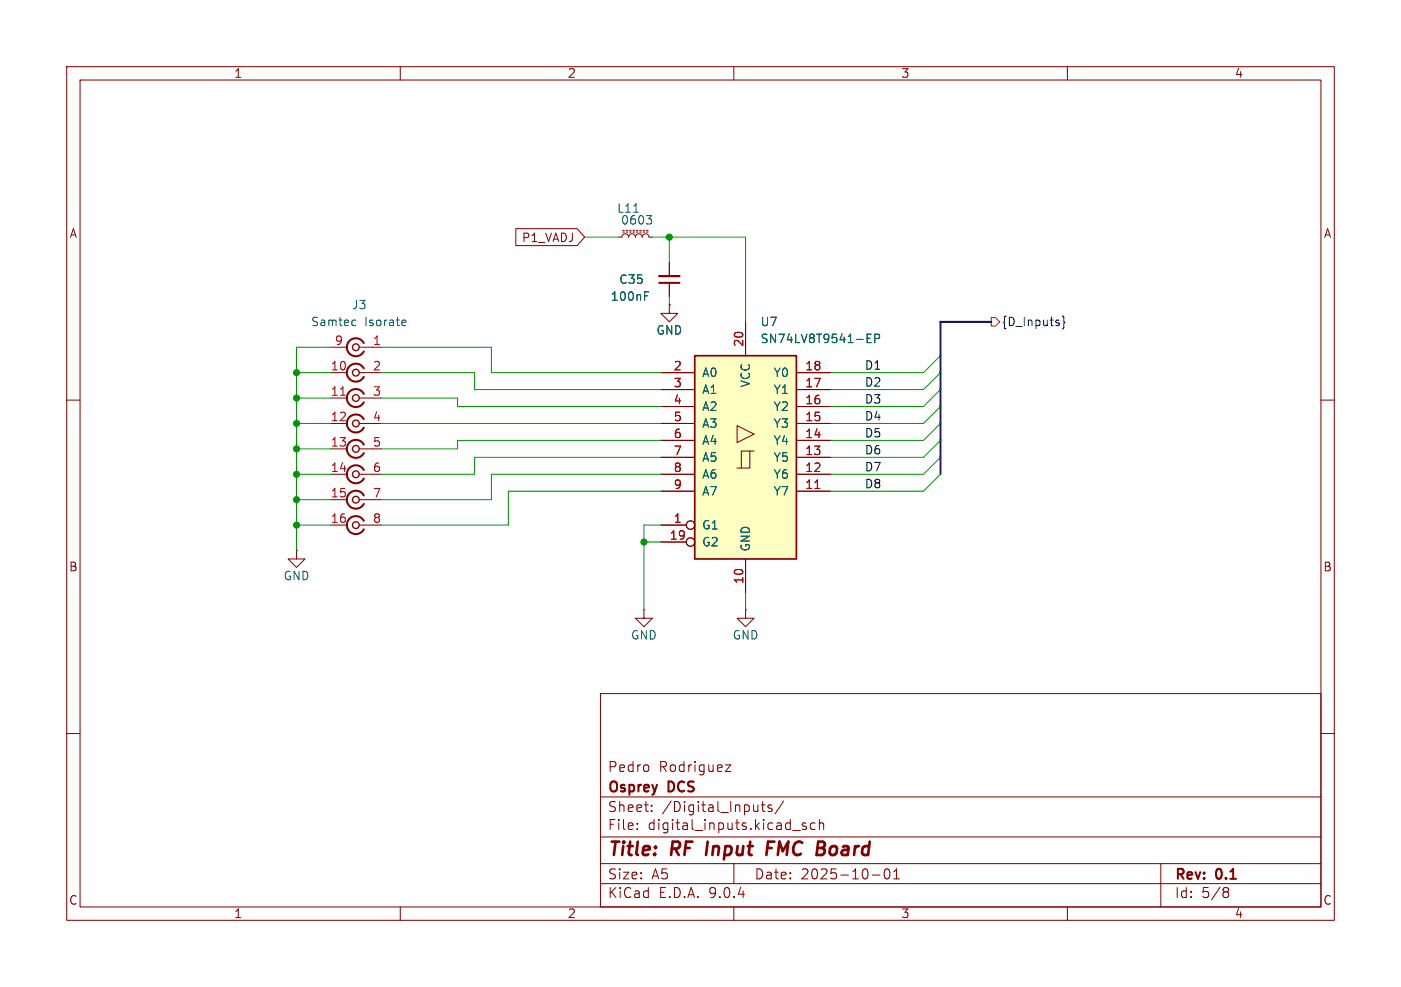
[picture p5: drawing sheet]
<svg xmlns="http://www.w3.org/2000/svg" width="210mm" height="148mm" viewBox="0 0 210 148" stroke-linecap="round" stroke-linejoin="round" font-family="sans-serif">
<g fill="none" stroke="#840000" stroke-width=".15">
<path d="M10 10h190v128h-190zM12 12h186v124h-186zM60 10v2M110 10v2M160 10v2M92.7 35.6h.5a.51 .51 0 0 1 .5-.5 .51 .51 0 0 1 .5 .5 .51 .51 0 0 1 .5-.5 .51 .51 0 0 1 .5 .5 .51 .51 0 0 1 .6-.5 .51 .51 0 0 1 .5 .5 .51 .51 0 0 1 .5-.5 .51 .51 0 0 1 .5 .5h.5M93.3 34.8h.3M93.3 34.5h.3M93.9 34.8h.2M93.9 34.5h.2M94.4 34.8h.2M94.4 34.5h.2"/>
<path d="M94.9 34.8h.2M94.9 34.5h.2M95.4 34.8h.2M95.4 34.5h.2M95.9 34.8h.2M95.9 34.5h.2M96.4 34.8h.2M96.4 34.5h.2M96.9 34.8h.3M96.9 34.5h.3M100.3 39.4v2M100.3 45.7v1.3h-1.2l1.2 1.3 1.3-1.3h-1.3"/>
<path d="M100.3 45.7h.1M100.3 42.4v2.1M10 60h2M198 60h2M96.5 91.4v1.3h1.3l-1.3 1.3-1.3-1.3h1.3M96.5 91.4h.1M111.8 91.4v1.3h1.2l-1.2 1.3-1.3-1.3h1.3M111.8 91.4h.1M10 110h2M90 104h108v32h-108zM90 119.5h108M97.2 114.8v.7"/>
<path d="M108.7 114.7h.8l-.8 1h.8M198 110h2M60 136v2M90 132.5h108M90 129.5h108M90 125.5h108M95.5 124.2v.2M95.5 123.5v.1M97.7 121.5v.2M97.7 120.8v.1M110 136v2M110 129.5v3"/>
<path d="M114.1 120.7h.6M114.3 120.2v1.3l.1 .1 .3 .1M115.7 120.8l-.4-.1-.2 .2 .1 .2 .5 .2v.3h-.6M117.5 120.1l-1.3 1.9M118.8 124.5h1.2M120.8 123.5l-.3-.1-.3 .2 .1 .2 .5 .2v.3h-.6M122.2 123.5l-.5-.1-.2 .3v.4l.1 .2h.6M122.8 123.5a.37 .37 0 0 1 .7 .1v.8M122.8 122.9v1.5M130.8 131.2h1.1M132.7 130.4l.3-.1a.94 .94 0 0 1 0 1.5h-.1a.91 .91 0 0 1-.2-1.4zM134 131.8h.8"/>
<path d="M134 130.7l.4-.4v1.5M160 136v2M174 129.5v6.5M183.6 133.1l.4 .1 .2 .2-.1 .2-.2 .1M183.6 133.7h.3M183.9 133.7l.2 .2 .1 .4-.2 .2-.4 .1"/>
</g>
<path d="M106.1 126.2l-.3 2M115 127.2h.7M116.1 126.2h-1l-.2 2" fill="none" stroke="#840000" stroke-width=".4"/>
<path d="M95 31.8h.7M96.9 32.3h.8l-.4 .5M97.4 32.8l.3 .3v.3l-.3 .2M96.6 44.4h.5M96.6 43.8h.6" fill="none" stroke="#006464" stroke-width=".15"/>
<path d="M98.8 42.4h3.1" fill="none" stroke="#840000" stroke-width=".3"/>
<path d="M98.8 41.4h3.1" fill="none" stroke="#840000" stroke-width=".33"/>
<path d="M104.1 53.3h15.3v30.5h-15.3z" fill="#ffffc2"/>
<g fill="none" stroke="#840000" stroke-width=".15">
<path d="M77.3 34.3h9.2l1.1 1.3-1.1 1.2h-9.2zM100.3 39.4v2M49.5 55.9h2.6M49.5 52.1h2.6M49.5 59.7h2.6M53.8 55.9h2.1M53.8 52.1h3.3M53.8 59.7h2.1M99.1 55.9h5M99.1 58.4h5M100.3 45.7h.1M100.3 42.4v2.1"/>
<path d="M111.8 48.3v5M119.4 55.9h5.1M119.4 58.4h5.1M49.5 63.5h2.6M49.5 71.1h2.6M49.5 78.7h2.6M49.5 67.3h2.6M49.5 74.9h2.6M53.8 63.5h2.1M53.8 71.1h2.1M53.8 78.7h2.1M53.8 67.3h2.1"/>
<path d="M53.8 74.9h2.1M99.1 61h5M99.1 63.5h5M99.1 66h5M99.1 68.6h5M99.1 71.1h5M99.1 73.7h5M99.1 78.7h3.8M110.5 63.8l2.5 1.3-2.5 1.3zM112.4 67.6h-1.3v2.6M113 67.6h-.6v2.6h-1.9M119.4 61h5.1"/>
<path d="M119.4 63.5h5.1M119.4 66h5.1M119.4 68.6h5.1M119.4 71.1h5.1M119.4 73.7h5.1M44.4 82.6v1.2h1.3l-1.3 1.3-1.2-1.3h1.2M44.4 82.6h.1M99.1 81.3h3.8M111.8 83.8v5.1"/>
<circle cx="103.5" cy="78.7" r=".63"/>
<circle cx="103.5" cy="81.3" r=".63"/>
</g>
<path d="M104.1 53.3h15.3v30.5h-15.3z" fill="none" stroke="#840000" stroke-width=".25"/>
<path d="M51 59.3h.8M122.2 73.2h.7" fill="none" stroke="#a90000" stroke-width=".15"/>
<path d="M53 48l.3 .1M53.3 48.8h-.3M60.4 48l.4 .1v.2l-.6 .1M60.8 48.8h-.4M96.6 44.4h.5M96.6 43.8h.6M130 50.7h.4M130 51.4h.6M130 50.1h.6M131.1 50.8l.6-.1 .2-.2-.1-.3-.2-.1h-.5v1.3" fill="none" stroke="#006464" stroke-width=".15"/>
<g fill="none" stroke="#840000" stroke-width=".2">
<circle cx="53.3" cy="55.9" r=".51"/>
<circle cx="53.3" cy="52.1" r=".51"/>
<circle cx="53.3" cy="59.7" r=".51"/>
<circle cx="53.3" cy="63.5" r=".51"/>
<circle cx="53.3" cy="74.9" r=".51"/>
<circle cx="53.3" cy="67.3" r=".51"/>
<circle cx="53.3" cy="71.1" r=".51"/>
<circle cx="53.3" cy="78.7" r=".51"/>
</g>
<path d="M52 52.1a1.35 1.35 0 0 0 1 1.3 1.35 1.35 0 0 0 1.5-.7M54.5 51.4a1.35 1.35 0 0 0-1.5-.6 1.35 1.35 0 0 0-1 1.3M54.5 55.2a1.35 1.35 0 0 0-2-.4 1.35 1.35 0 0 0 0 2.1 1.35 1.35 0 0 0 2-.4M54.5 59.1a1.35 1.35 0 0 0-2-.5 1.35 1.35 0 0 0 0 2.1 1.35 1.35 0 0 0 2-.4M52 63.5a1.35 1.35 0 0 0 1 1.3 1.35 1.35 0 0 0 1.5-.7M52 74.9a1.35 1.35 0 0 0 1 1.3 1.35 1.35 0 0 0 1.5-.6M54.5 62.9a1.35 1.35 0 0 0-1.5-.7 1.35 1.35 0 0 0-1 1.3M54.5 66.7a1.35 1.35 0 0 0-2-.4 1.35 1.35 0 0 0 0 2.1 1.35 1.35 0 0 0 2-.5M54.5 70.5a1.35 1.35 0 0 0-2-.4 1.35 1.35 0 0 0 0 2.1 1.35 1.35 0 0 0 2-.4M54.5 74.3a1.35 1.35 0 0 0-1.5-.7 1.35 1.35 0 0 0-1 1.3M54.5 78.1a1.35 1.35 0 0 0-2-.4 1.35 1.35 0 0 0 0 2.1 1.35 1.35 0 0 0 2-.4" fill="none" stroke="#840000" stroke-width=".3"/>
<path d="M159.2 47.4l.3 .2v.6l.1 .2-.1 .1v.6l-.3 .2" fill="none" stroke="#000084" stroke-width=".15"/>
<path d="M148.6 47.6h.6l.7 .7-.7 .6h-.6z" fill="none" stroke="#725600" stroke-width=".15"/>
<path d="M148.6 48.3h-7.6v22.8" fill="none" stroke="#000084" stroke-width=".3"/>
<g fill="none" stroke="#009600" stroke-width=".15">
<path d="M87.6 35.6h5.1M97.8 35.6h14v12.7M100.3 35.6v3.8M44.4 55.9h5.1M44.4 59.7h5.1M49.5 52.1h-5.1v30.5M57.1 55.9h14v2.5h28M57.1 52.1h16.6v3.8h25.4M57.1 59.7h11.5v1.3h30.5M100.3 44.5v1.2M141 53.3l-2.6 2.6h-13.9M141 58.4l-2.6 2.6h-13.9"/>
<path d="M141 55.9l-2.6 2.5h-13.9M44.4 71.1h5.1M44.4 74.9h5.1M44.4 78.7h5.1M44.4 63.5h5.1M44.4 67.3h5.1M57.1 63.5h42M99.1 68.6h-28v2.5h-14M99.1 71.1h-25.4v3.8h-16.6M99.1 73.7h-22.9v5h-19.1M99.1 78.7h-2.6v12.7M99.1 66h-30.5v1.3h-11.5"/>
<path d="M141 68.6l-2.6 2.5h-13.9M141 61l-2.6 2.5h-13.9M141 66l-2.6 2.6h-13.9M141 63.5l-2.6 2.5h-13.9M141 71.1l-2.6 2.6h-13.9M96.5 81.3h2.6M111.8 88.9v2.5"/>
</g>
<g fill="#009600" stroke="#009600" stroke-width=".15">
<circle cx="96.5" cy="81.3" r=".46"/>
<circle cx="100.3" cy="35.6" r=".46"/>
<circle cx="44.4" cy="78.7" r=".46"/>
<circle cx="44.4" cy="67.3" r=".46"/>
<circle cx="44.4" cy="74.9" r=".46"/>
<circle cx="44.4" cy="63.5" r=".46"/>
<circle cx="44.4" cy="71.1" r=".46"/>
<circle cx="44.4" cy="59.7" r=".46"/>
<circle cx="44.4" cy="55.9" r=".46"/>
</g>
<g font-size="2.8" fill="#840000">
<text x="91" y="128.9">Title:</text>
<text x="100.7" y="128.9">RF</text>
<text x="106.7" y="128.9">Input</text>
<text x="116.6" y="128.9">FMC</text>
<text x="124.9" y="128.9">Board</text>
</g>
<g font-size="2.1" fill="#840000">
<text x="91" y="119.2">Osprey</text>
<text x="91" y="116">Pedro</text>
<text x="98.7" y="116">Rodriguez</text>
<text x="100.3" y="119.2">DCS</text>
<text x="91" y="124.7">File:</text>
<text x="91" y="122">Sheet:</text>
<text x="97.1" y="124.7">digital_inputs.kicad_sch</text>
<text x="99.2" y="122">/Digital_Inputs/</text>
<text x="91" y="134.9">KiCad</text>
<text x="91" y="132.1">Size:</text>
<text x="97.7" y="132.1">A5</text>
<text x="98.7" y="134.9">E.D.A.</text>
<text x="106.3" y="134.9">9.0.4</text>
<text x="113" y="132.1">Date:</text>
<text x="120" y="132.1">2025-10-01</text>
<text x="176" y="132.3">Rev:</text>
<text x="176" y="134.9">Id:</text>
<text x="180.1" y="134.9">5/8</text>
<text x="182.4" y="132.3">0.1</text>
</g>
<g font-size="1.8" fill="#840000">
<text x="35" y="11.9">1</text>
<text x="85" y="11.9">2</text>
<text x="135" y="11.9">3</text>
<text x="185" y="11.9">4</text>
<text x="10.3" y="35.9">A</text>
<text x="198.4" y="35.9">A</text>
<text x="78.1" y="36.5">P1_VADJ</text>
<text x="10.3" y="85.9">B</text>
<text x="198.3" y="85.9">B</text>
<text x="10.3" y="135.9">C</text>
<text x="35" y="137.9">1</text>
<text x="85" y="137.9">2</text>
<text x="135" y="137.9">3</text>
<text x="185" y="137.9">4</text>
<text x="198.3" y="135.9">C</text>
</g>
<g font-size="1.8" fill="#006464">
<text x="92.4" y="32.1">L11</text>
<text x="93" y="33.9">0603</text>
<text x="52.7" y="46.6">J3</text>
<text x="91.4" y="45.3">100nF</text>
<text x="92.7" y="42.8">C35</text>
<text x="46.5" y="49.1">Samtec</text>
<text x="54.7" y="49.1">Isorate</text>
<text x="98.3" y="50.4">GND</text>
<text x="113.9" y="49.1">U7</text>
<text x="113.9" y="51.7">SN74LV8T9541-EP</text>
<text x="105.2" y="56.7">A0</text>
<text x="105.2" y="59.3">A1</text>
<text x="112.6" y="58.2" transform="rotate(-90 112.6 58.2)">VCC</text>
<text x="115.9" y="56.7">Y0</text>
<text x="115.9" y="59.3">Y1</text>
<text x="105.2" y="61.8">A2</text>
<text x="105.2" y="64.4">A3</text>
<text x="115.9" y="61.8">Y2</text>
<text x="115.9" y="64.4">Y3</text>
<text x="105.2" y="66.9">A4</text>
<text x="105.2" y="69.4">A5</text>
<text x="105.2" y="72">A6</text>
<text x="115.9" y="66.9">Y4</text>
<text x="115.9" y="69.4">Y5</text>
<text x="115.9" y="72">Y6</text>
<text x="105.2" y="74.5">A7</text>
<text x="115.9" y="74.5">Y7</text>
<text x="105.2" y="79.6">G1</text>
<text x="105.2" y="82.1">G2</text>
<text x="112.6" y="82.8" transform="rotate(-90 112.6 82.8)">GND</text>
<text x="42.4" y="87.2">GND</text>
<text x="94.5" y="96.1">GND</text>
<text x="109.7" y="96.1">GND</text>
</g>
<g font-size="1.8" fill="#a90000">
<text x="50.1" y="51.8">9</text>
<text x="55.8" y="51.8">1</text>
<text x="111.5" y="52.1" transform="rotate(-90 111.5 52.1)">20</text>
<text x="49.5" y="55.6">10</text>
<text x="49.5" y="59.4">11</text>
<text x="55.8" y="55.6">2</text>
<text x="55.8" y="59.4">3</text>
<text x="100.9" y="55.6">2</text>
<text x="100.9" y="58.2">3</text>
<text x="120.6" y="55.6">18</text>
<text x="120.6" y="58.2">17</text>
<text x="49.5" y="63.2">12</text>
<text x="55.8" y="63.2">4</text>
<text x="100.9" y="60.7">4</text>
<text x="100.9" y="63.2">5</text>
<text x="100.9" y="65.8">6</text>
<text x="120.6" y="60.7">16</text>
<text x="120.6" y="63.2">15</text>
<text x="120.6" y="65.8">14</text>
<text x="49.5" y="67.1">13</text>
<text x="49.5" y="70.9">14</text>
<text x="55.8" y="67.1">5</text>
<text x="55.8" y="70.9">6</text>
<text x="100.9" y="68.3">7</text>
<text x="100.9" y="70.9">8</text>
<text x="120.6" y="68.3">13</text>
<text x="120.6" y="70.9">12</text>
<text x="49.5" y="74.7">15</text>
<text x="55.8" y="74.7">7</text>
<text x="100.9" y="73.4">9</text>
<text x="120.6" y="73.4">11</text>
<text x="49.5" y="78.5">16</text>
<text x="55.8" y="78.5">8</text>
<text x="100.3" y="81">19</text>
<text x="100.9" y="78.5">1</text>
<text x="111.5" y="87.7" transform="rotate(-90 111.5 87.7)">10</text>
</g>
<text font-size="1.8" fill="#000084" x="150.1" y="49.1">{D_Inputs}</text>
<g font-size="1.8" fill="#0f0f0f">
<text x="129.5" y="58.1">D2</text>
<text x="129.5" y="55.5">D1</text>
<text x="129.5" y="60.6">D3</text>
<text x="129.5" y="63.2">D4</text>
<text x="129.5" y="65.7">D5</text>
<text x="129.5" y="68.2">D6</text>
<text x="129.5" y="70.8">D7</text>
<text x="129.5" y="73.3">D8</text>
</g>
</svg>
